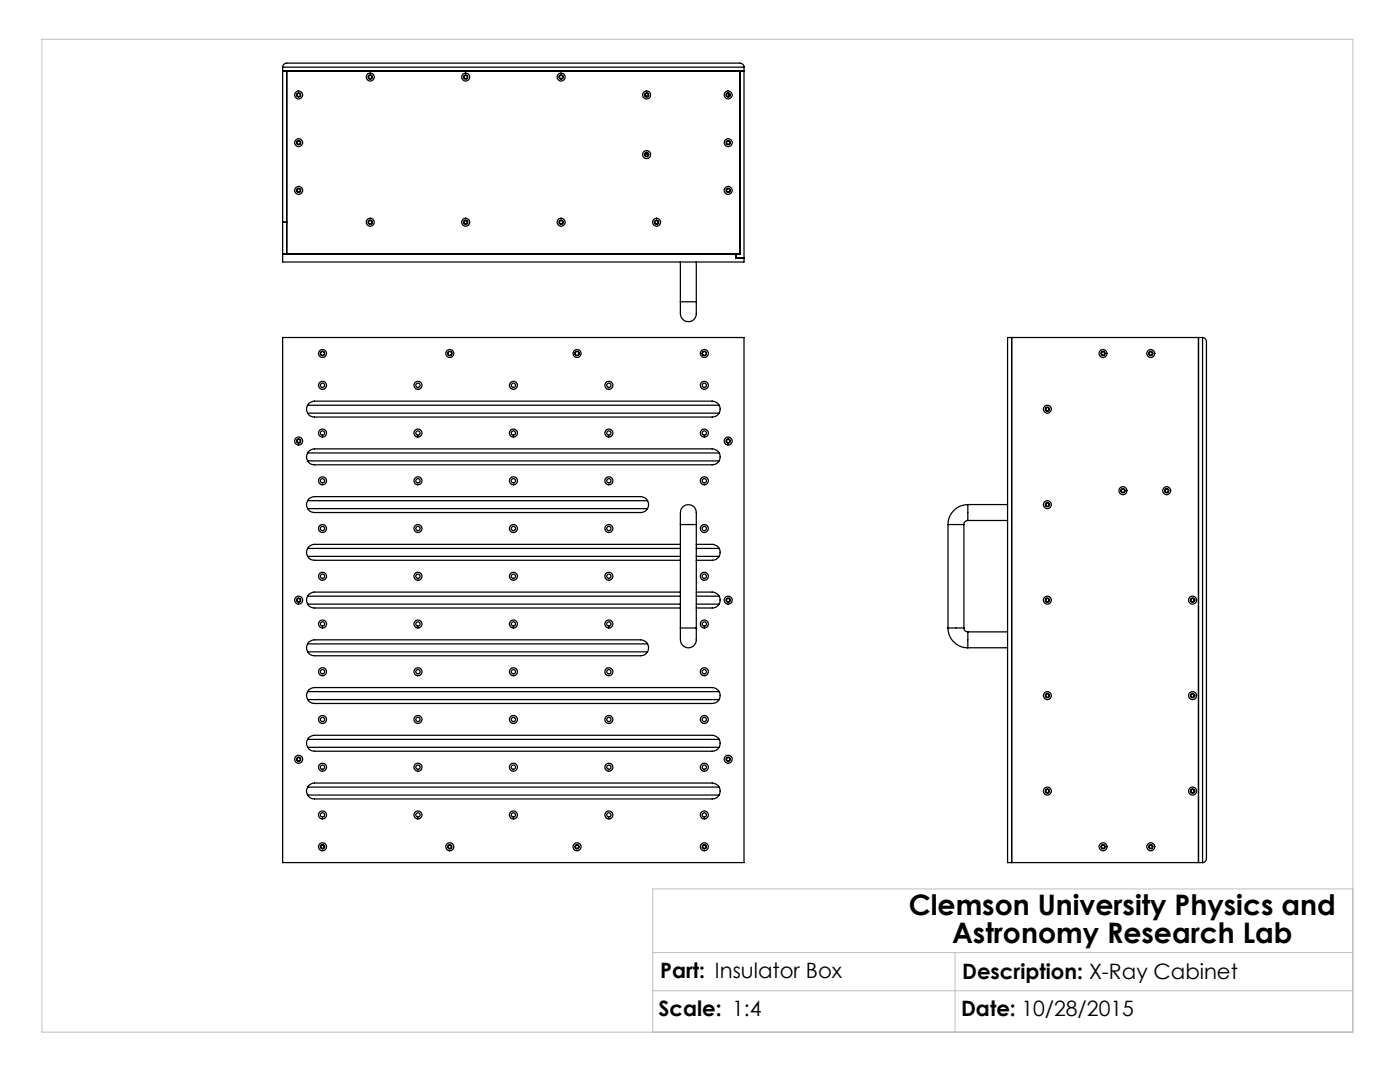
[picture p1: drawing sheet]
<svg xmlns="http://www.w3.org/2000/svg" width="279mm" height="216mm" viewBox="0 0 279 216" stroke-linecap="round" stroke-linejoin="round" font-family="sans-serif">
<path d="M8.4 7.8h261.6v198.2h-261.6zM270 177.4h-139.7v28.6M130.3 190.1h139.7M130.3 197.7h139.7M190.6 190.1v15.9" fill="none" stroke="#c0c0c0" stroke-width=".2"/>
<g fill="none" stroke="#000" stroke-width=".25">
<path d="M56.4 13.4a.84 .84 0 0 1 .8-.8h90.5a.78 .78 0 0 1 .8 .8M56.4 13.4v38.9h92.1v-38.9M56.4 14.2h92.1M56.4 13.4h92.1M57.2 14.2v36.5M128.7 19l.4 .3M145.5 18.7l-.1 .2 .1 .3M147.7 14.2v36.5h-91.3M128.7 30.8h.7M56.4 44.3h.8M135.8 52.3v7.9M139 52.3v7.9"/>
<path d="M146.9 50.7v.8h1.6M56.4 67.3h92.1v104.8h-92.1zM135.8 60.2v1.4a2.94 2.94 0 0 0 .4 2 1.67 1.67 0 0 0 2.1 .3 1.67 1.67 0 0 0 .7-2v-1.7M135.8 60.2h3.2M201.9 67.3v104.8M239.2 67.3v104.8M240 67.3a.85 .85 0 0 1 .8 .9v103.1a.78 .78 0 0 1-.8 .8M240 67.3h-38.9v104.8h38.9M240 67.3v104.8M61.4 82.4h82.1M61.4 80.9h82.1M61.4 92h82.1"/>
<path d="M61.4 90.4h82.1M61.4 99.9h67.8M61.6 80.5l1.2-.5h79.3a1.59 1.59 0 0 1 1.6 1.6 1.59 1.59 0 0 1-1.6 1.6h-79.3a1.61 1.61 0 0 1-1.5-1 1.61 1.61 0 0 1 .3-1.7zM61.6 99.6l1.2-.5h65a1.59 1.59 0 0 1 1.6 1.6 1.59 1.59 0 0 1-1.6 1.6h-65a1.61 1.61 0 0 1-1.5-1 1.61 1.61 0 0 1 .3-1.7zM61.6 90l1.2-.4h79.3a1.59 1.59 0 0 1 1.6 1.6 1.59 1.59 0 0 1-1.6 1.5h-79.3a1.61 1.61 0 0 1-1.5-.9 1.61 1.61 0 0 1 .3-1.8zM61.4 119h74.4M61.4 111h74.4M61.4 109.4h74.4M61.4 101.5h67.8M135.8 104.7v-1.4a2.65 2.65 0 0 1 .7-2.3 1.62 1.62 0 0 1 1.8 0 1.62 1.62 0 0 1 .7 1.7v2M135.8 118.1h-73a1.59 1.59 0 0 0-1.6 1.6 1.59 1.59 0 0 0 1.6 1.6h73M135.8 108.6h-73a1.59 1.59 0 0 0-1.6 1.6 1.59 1.59 0 0 0 1.6 1.6h73"/>
<path d="M135.8 104.7h3.2M135.8 104.7v20.6M139 108.6h3.1a1.59 1.59 0 0 1 1.6 1.6 1.59 1.59 0 0 1-1.6 1.6h-3.1M139 118.1h3.1a1.59 1.59 0 0 1 1.6 1.6 1.59 1.59 0 0 1-1.6 1.6h-3.1M139 104.7v20.6M139 119h4.5M139 111h4.5M139 109.4h4.5M189.2 104.7h3.2M189.2 104.7v20.6M192.4 104.7v20.6M193.1 103.9a.78 .78 0 0 0-.7 .8"/>
<path d="M193.1 100.7a4 4 0 0 0-3.9 4M193.1 100.7v3.2M193.1 100.7h8M193.1 103.9h8M61.4 120.5h74.4M61.4 139.6h82.1M61.4 138h82.1M61.4 128.5h67.8M61.4 130.1h67.8M61.6 128.1l1.2-.4h65a1.59 1.59 0 0 1 1.6 1.6 1.59 1.59 0 0 1-1.6 1.5h-65a1.61 1.61 0 0 1-1.5-.9 1.61 1.61 0 0 1 .3-1.8zM61.6 137.7l1.2-.5h79.3a1.59 1.59 0 0 1 1.6 1.6 1.59 1.59 0 0 1-1.6 1.6h-79.3a1.61 1.61 0 0 1-1.5-1 1.61 1.61 0 0 1 .3-1.7zM135.8 125.3v1.3a2.65 2.65 0 0 0 .7 2.4 1.61 1.61 0 0 0 1.8 0 1.61 1.61 0 0 0 .7-1.7v-2"/>
<path d="M135.8 125.3h3.2M139 120.5h4.5M189.2 125.3a4 4 0 0 0 3.9 4M189.2 125.3h3.2M192.4 125.3a.73 .73 0 0 0 .7 .8M193.1 126.1v3.2M193.1 126.1h8M193.1 129.3h8M61.4 147.5h82.1M61.4 149.1h82.1M61.4 158.6h82.1M61.4 157.1h82.1"/>
<path d="M61.6 147.2l1.2-.5h79.3a1.59 1.59 0 0 1 1.6 1.6 1.59 1.59 0 0 1-1.6 1.6h-79.3a1.61 1.61 0 0 1-1.5-1 1.61 1.61 0 0 1 .3-1.7zM61.6 156.7l1.2-.5h79.3a1.59 1.59 0 0 1 1.6 1.6 1.59 1.59 0 0 1-1.6 1.6h-79.3a1.61 1.61 0 0 1-1.5-1 1.61 1.61 0 0 1 .3-1.7z"/>
<circle cx="59.6" cy="19" r=".43"/>
<circle cx="59.6" cy="18.9" r=".8"/>
<circle cx="59.6" cy="18.9" r=".32"/>
<circle cx="73.9" cy="15.4" r=".43"/>
<circle cx="73.9" cy="15.4" r=".33"/>
<circle cx="73.9" cy="15.4" r=".8"/>
<circle cx="92.9" cy="15.4" r=".43"/>
<circle cx="92.9" cy="15.4" r=".33"/>
<circle cx="92.9" cy="15.4" r=".8"/>
<circle cx="112" cy="15.4" r=".43"/>
<circle cx="112" cy="15.4" r=".33"/>
<circle cx="112" cy="15.4" r=".8"/>
<circle cx="129" cy="18.9" r=".81"/>
<circle cx="129" cy="19" r=".32"/>
<circle cx="129.1" cy="19" r=".43"/>
<circle cx="145.3" cy="19" r=".43"/>
<circle cx="145.3" cy="18.9" r=".8"/>
<circle cx="145.3" cy="18.9" r=".32"/>
<circle cx="59.6" cy="28.5" r=".43"/>
<circle cx="59.6" cy="38" r=".43"/>
<circle cx="59.6" cy="28.5" r=".8"/>
<circle cx="59.6" cy="38" r=".8"/>
<circle cx="59.6" cy="38" r=".32"/>
<circle cx="59.6" cy="28.5" r=".32"/>
<circle cx="129" cy="30.9" r=".81"/>
<circle cx="129" cy="30.9" r=".32"/>
<circle cx="129.1" cy="30.8" r=".43"/>
<circle cx="145.3" cy="28.5" r=".43"/>
<circle cx="145.3" cy="38" r=".43"/>
<circle cx="145.3" cy="28.5" r=".8"/>
<circle cx="145.3" cy="38" r=".8"/>
<circle cx="145.3" cy="38" r=".32"/>
<circle cx="145.3" cy="28.5" r=".32"/>
<circle cx="73.9" cy="44.4" r=".32"/>
<circle cx="73.9" cy="44.4" r=".43"/>
<circle cx="73.9" cy="44.3" r=".8"/>
<circle cx="92.9" cy="44.4" r=".32"/>
<circle cx="92.9" cy="44.4" r=".43"/>
<circle cx="92.9" cy="44.3" r=".8"/>
<circle cx="112" cy="44.4" r=".32"/>
<circle cx="112" cy="44.4" r=".43"/>
<circle cx="112" cy="44.3" r=".8"/>
<circle cx="131" cy="44.4" r=".32"/>
<circle cx="131" cy="44.4" r=".43"/>
<circle cx="131" cy="44.3" r=".8"/>
<circle cx="64.4" cy="70.5" r=".4"/>
<circle cx="64.4" cy="76.9" r=".8"/>
<circle cx="64.4" cy="70.5" r=".8"/>
<circle cx="64.4" cy="70.5" r=".42"/>
<circle cx="64.4" cy="76.9" r=".42"/>
<circle cx="83.4" cy="76.9" r=".8"/>
<circle cx="83.4" cy="76.9" r=".42"/>
<circle cx="89.8" cy="70.5" r=".4"/>
<circle cx="89.8" cy="70.5" r=".8"/>
<circle cx="89.8" cy="70.5" r=".42"/>
<circle cx="102.5" cy="76.9" r=".8"/>
<circle cx="102.5" cy="76.9" r=".42"/>
<circle cx="115.2" cy="70.5" r=".4"/>
<circle cx="115.2" cy="70.5" r=".8"/>
<circle cx="115.2" cy="70.5" r=".42"/>
<circle cx="121.5" cy="76.9" r=".8"/>
<circle cx="121.5" cy="76.9" r=".42"/>
<circle cx="140.6" cy="70.5" r=".4"/>
<circle cx="140.6" cy="70.5" r=".8"/>
<circle cx="140.6" cy="76.9" r=".8"/>
<circle cx="140.6" cy="76.9" r=".42"/>
<circle cx="140.6" cy="70.5" r=".42"/>
<circle cx="220.1" cy="70.5" r=".43"/>
<circle cx="220.1" cy="70.5" r=".32"/>
<circle cx="220.1" cy="70.5" r=".8"/>
<circle cx="229.6" cy="70.5" r=".43"/>
<circle cx="229.7" cy="70.5" r=".32"/>
<circle cx="229.7" cy="70.5" r=".8"/>
<circle cx="59.6" cy="88" r=".8"/>
<circle cx="59.6" cy="88" r=".32"/>
<circle cx="59.6" cy="88" r=".42"/>
<circle cx="64.4" cy="95.9" r=".8"/>
<circle cx="64.4" cy="86.4" r=".8"/>
<circle cx="64.4" cy="95.9" r=".42"/>
<circle cx="64.4" cy="86.4" r=".42"/>
<circle cx="83.4" cy="95.9" r=".8"/>
<circle cx="83.4" cy="86.4" r=".8"/>
<circle cx="83.4" cy="95.9" r=".42"/>
<circle cx="83.4" cy="86.4" r=".42"/>
<circle cx="102.5" cy="86.4" r=".8"/>
<circle cx="102.5" cy="95.9" r=".8"/>
<circle cx="102.5" cy="95.9" r=".42"/>
<circle cx="102.5" cy="86.4" r=".42"/>
<circle cx="121.5" cy="95.9" r=".8"/>
<circle cx="121.5" cy="86.4" r=".8"/>
<circle cx="121.5" cy="95.9" r=".42"/>
<circle cx="121.5" cy="86.4" r=".42"/>
<circle cx="140.6" cy="86.4" r=".8"/>
<circle cx="140.6" cy="95.9" r=".8"/>
<circle cx="140.6" cy="95.9" r=".42"/>
<circle cx="140.6" cy="86.4" r=".42"/>
<circle cx="145.3" cy="88" r=".8"/>
<circle cx="145.3" cy="88" r=".32"/>
<circle cx="145.3" cy="88" r=".42"/>
<circle cx="209" cy="81.6" r=".43"/>
<circle cx="209" cy="81.6" r=".33"/>
<circle cx="209" cy="81.7" r=".8"/>
<circle cx="224.1" cy="97.9" r=".8"/>
<circle cx="224.1" cy="97.9" r=".33"/>
<circle cx="224.1" cy="97.9" r=".43"/>
<circle cx="232.8" cy="97.9" r=".43"/>
<circle cx="232.8" cy="97.9" r=".8"/>
<circle cx="232.9" cy="97.9" r=".33"/>
<circle cx="59.6" cy="119.7" r=".8"/>
<circle cx="59.6" cy="119.7" r=".32"/>
<circle cx="59.6" cy="119.7" r=".42"/>
<circle cx="64.4" cy="105.5" r=".8"/>
<circle cx="64.4" cy="115" r=".8"/>
<circle cx="64.4" cy="105.4" r=".42"/>
<circle cx="64.4" cy="115" r=".42"/>
<circle cx="83.4" cy="115" r=".8"/>
<circle cx="83.4" cy="105.5" r=".8"/>
<circle cx="83.4" cy="105.4" r=".42"/>
<circle cx="83.4" cy="115" r=".42"/>
<circle cx="102.5" cy="105.5" r=".8"/>
<circle cx="102.5" cy="115" r=".8"/>
<circle cx="102.5" cy="105.4" r=".42"/>
<circle cx="102.5" cy="115" r=".42"/>
<circle cx="121.5" cy="115" r=".8"/>
<circle cx="121.5" cy="105.5" r=".8"/>
<circle cx="121.5" cy="105.4" r=".42"/>
<circle cx="121.5" cy="115" r=".42"/>
<circle cx="140.6" cy="115" r=".8"/>
<circle cx="140.6" cy="105.5" r=".8"/>
<circle cx="140.6" cy="105.4" r=".42"/>
<circle cx="140.6" cy="115" r=".42"/>
<circle cx="145.3" cy="119.7" r=".8"/>
<circle cx="145.3" cy="119.7" r=".32"/>
<circle cx="145.3" cy="119.7" r=".42"/>
<circle cx="209" cy="100.7" r=".43"/>
<circle cx="209" cy="119.7" r=".43"/>
<circle cx="209" cy="119.7" r=".33"/>
<circle cx="209" cy="100.7" r=".33"/>
<circle cx="209" cy="119.8" r=".8"/>
<circle cx="209" cy="100.7" r=".8"/>
<circle cx="238" cy="119.7" r=".32"/>
<circle cx="238" cy="119.8" r=".8"/>
<circle cx="238" cy="119.7" r=".43"/>
<circle cx="64.4" cy="124.5" r=".8"/>
<circle cx="64.4" cy="134" r=".8"/>
<circle cx="64.4" cy="134" r=".42"/>
<circle cx="64.4" cy="124.5" r=".42"/>
<circle cx="83.4" cy="124.5" r=".8"/>
<circle cx="83.4" cy="134" r=".8"/>
<circle cx="83.4" cy="134" r=".42"/>
<circle cx="83.4" cy="124.5" r=".42"/>
<circle cx="102.5" cy="124.5" r=".8"/>
<circle cx="102.5" cy="134" r=".8"/>
<circle cx="102.5" cy="134" r=".42"/>
<circle cx="102.5" cy="124.5" r=".42"/>
<circle cx="121.5" cy="134" r=".8"/>
<circle cx="121.5" cy="124.5" r=".8"/>
<circle cx="121.5" cy="134" r=".42"/>
<circle cx="121.5" cy="124.5" r=".42"/>
<circle cx="140.6" cy="124.5" r=".8"/>
<circle cx="140.6" cy="134" r=".8"/>
<circle cx="140.6" cy="134" r=".42"/>
<circle cx="140.6" cy="124.5" r=".42"/>
<circle cx="209" cy="138.8" r=".43"/>
<circle cx="209" cy="138.8" r=".33"/>
<circle cx="209" cy="138.8" r=".8"/>
<circle cx="238" cy="138.8" r=".32"/>
<circle cx="238" cy="138.8" r=".8"/>
<circle cx="238" cy="138.8" r=".43"/>
<circle cx="59.6" cy="151.5" r=".8"/>
<circle cx="59.6" cy="151.5" r=".32"/>
<circle cx="59.6" cy="151.5" r=".42"/>
<circle cx="64.4" cy="153.1" r=".8"/>
<circle cx="64.4" cy="143.6" r=".8"/>
<circle cx="64.4" cy="153.1" r=".42"/>
<circle cx="64.4" cy="143.5" r=".42"/>
<circle cx="83.4" cy="143.6" r=".8"/>
<circle cx="83.4" cy="153.1" r=".8"/>
<circle cx="83.4" cy="153.1" r=".42"/>
<circle cx="83.4" cy="143.5" r=".42"/>
<circle cx="102.5" cy="153.1" r=".8"/>
<circle cx="102.5" cy="143.6" r=".8"/>
<circle cx="102.5" cy="153.1" r=".42"/>
<circle cx="102.5" cy="143.5" r=".42"/>
<circle cx="121.5" cy="143.6" r=".8"/>
<circle cx="121.5" cy="153.1" r=".8"/>
<circle cx="121.5" cy="153.1" r=".42"/>
<circle cx="121.5" cy="143.5" r=".42"/>
<circle cx="140.6" cy="153.1" r=".8"/>
<circle cx="140.6" cy="143.6" r=".8"/>
<circle cx="140.6" cy="153.1" r=".42"/>
<circle cx="140.6" cy="143.5" r=".42"/>
<circle cx="145.3" cy="151.5" r=".8"/>
<circle cx="145.3" cy="151.5" r=".32"/>
<circle cx="145.3" cy="151.5" r=".42"/>
<circle cx="209" cy="157.8" r=".43"/>
<circle cx="209" cy="157.8" r=".33"/>
<circle cx="209" cy="157.9" r=".8"/>
<circle cx="238" cy="157.8" r=".32"/>
<circle cx="238" cy="157.9" r=".8"/>
<circle cx="238" cy="157.8" r=".43"/>
<circle cx="64.3" cy="169" r=".32"/>
<circle cx="64.4" cy="169" r=".8"/>
<circle cx="64.4" cy="162.6" r=".8"/>
<circle cx="64.4" cy="162.6" r=".42"/>
<circle cx="64.4" cy="168.9" r=".42"/>
<circle cx="83.4" cy="162.6" r=".8"/>
<circle cx="83.4" cy="162.6" r=".42"/>
<circle cx="89.7" cy="169" r=".32"/>
<circle cx="89.8" cy="169" r=".8"/>
<circle cx="89.8" cy="168.9" r=".42"/>
<circle cx="102.5" cy="162.6" r=".8"/>
<circle cx="102.5" cy="162.6" r=".42"/>
<circle cx="115.1" cy="169" r=".32"/>
<circle cx="115.2" cy="169" r=".8"/>
<circle cx="115.2" cy="168.9" r=".42"/>
<circle cx="121.5" cy="162.6" r=".8"/>
<circle cx="121.5" cy="162.6" r=".42"/>
<circle cx="140.5" cy="169" r=".32"/>
<circle cx="140.6" cy="162.6" r=".8"/>
<circle cx="140.6" cy="169" r=".8"/>
<circle cx="140.6" cy="168.9" r=".42"/>
<circle cx="140.6" cy="162.6" r=".42"/>
<circle cx="220.1" cy="169" r=".43"/>
<circle cx="220.1" cy="169" r=".32"/>
<circle cx="220.1" cy="169" r=".8"/>
<circle cx="229.6" cy="169" r=".43"/>
<circle cx="229.7" cy="169" r=".32"/>
<circle cx="229.7" cy="169" r=".8"/>
</g>
<g font-size="5.6">
<text x="181.4" y="182.5">Clemson University Physics and</text>
<text x="190" y="188.2">Astronomy Research Lab</text>
</g>
<g font-size="4.2">
<text x="131.7" y="195.1">Part: Insulator Box</text>
<text x="192" y="195.3">Description: X-Ray Cabinet</text>
<text x="131.4" y="202.8">Scale: 1:4</text>
<text x="191.8" y="202.8">Date: 10/28/2015</text>
</g>
</svg>
